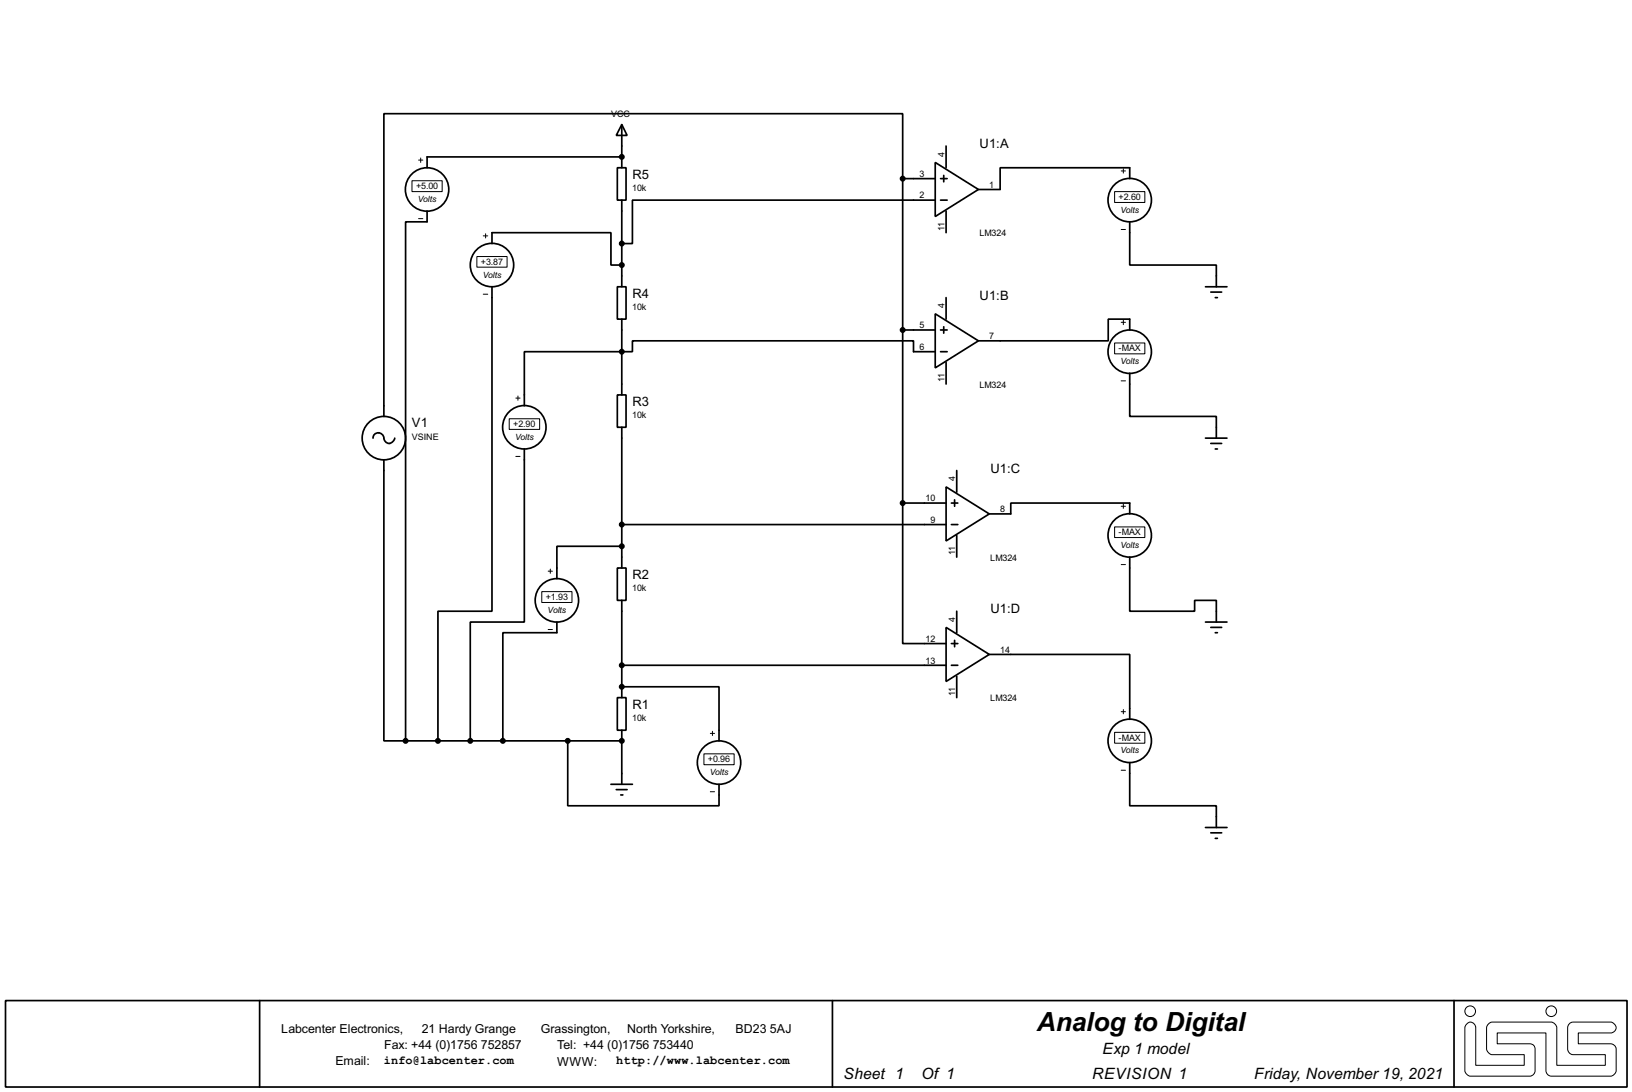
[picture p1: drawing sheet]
<svg xmlns="http://www.w3.org/2000/svg" width="383mm" height="256mm" viewBox="0 0 383 256" stroke-linecap="round" stroke-linejoin="round" font-family="sans-serif">
<g fill="none" stroke="#000" stroke-width=".4">
<path d="M145.1 39.4h2v7.6h-2zM146.1 29.3l1.3 2.5h-2.6zM146.1 29.3v10.1M146.1 36.9h-45.7v2.5M219.8 38.2l10.1 6.3-10.1 6.4zM222.3 34.3v5.1M100.4 49.6v2.5h-5.1v121.9M115.6 57.2v-2.5h28v7.6h2.5M146.1 47v20.4M212.1 42v-15.3h-121.9v71.1M212.1 42h7.7M212.1 42v76.2"/>
<path d="M219.8 47h-71.2v10.2h-2.5M221 42h1.6M221 47h1.6M221.8 41.2v1.5M222.3 49.6v5.1M265.5 42v-2.6h-30.5v5.1h-5.1M265.5 52.1v10.2h20.3v5.1M115.6 67.4v76.2h-12.7v30.4M145.1 67.4h2v7.6h-2zM146.1 75v17.8M212.1 77.5h7.7M219.8 73.7l10.1 6.4-10.1 6.3z"/>
<path d="M221 77.5h1.6M221.8 76.8v1.5M222.3 69.9v5.1M265.5 77.5v-2.5h-5.1v5.1h-30.5M283.3 67.4h5M284.5 68.6h2.6M285.6 69.9h.5M145.1 92.8h2v7.6h-2zM219.8 82.6h-5.1v-2.5h-66.1v2.5h-25.4v12.7M221 82.6h1.6M222.3 85.1v5.1M265.5 87.7v10.1h20.3v5.1"/>
<path d="M87.7 102.9a1.32 1.32 0 0 1 1.4-1.2 1.32 1.32 0 0 1 1.2 1.5 1.27 1.27 0 0 0 1.3 .9 1.27 1.27 0 0 0 1.2-1.2M90.2 108v66h5.1M123.2 105.5v40.6h-12.7v27.9M146.1 100.4v33M212.1 118.2v33h10.2M212.1 118.2h10.2M222.3 114.4l10.2 6.3-10.2 6.4zM223.6 118.2h1.5M224.3 117.4v1.5M224.8 110.5v5.1M283.3 102.9h5M284.5 104.2h2.6"/>
<path d="M285.6 105.5h.5M145.1 133.4h2v7.6h-2zM146.1 128.3h-15.2v7.6M146.1 123.2h76.2M223.6 123.2h1.5M224.8 125.8v5.1M232.5 120.7h5v-2.5h28v2.5M265.5 130.9v12.7h15.2v-2.6h5.1v5.1M130.9 146.1v2.5h-12.7v25.4M146.1 141v22.9M146.1 156.3h76.2M222.3 147.4l10.2 6.3-10.2 6.4z"/>
<path d="M223.6 156.3h1.5M223.6 151.2h1.5M224.3 150.4v1.5M224.8 143.6v5M224.8 158.8v5.1M232.5 153.7h33v15.3M283.3 146.1h5M284.5 147.4h2.6M285.6 148.6h.5M95.3 174h50.8M133.4 174v15.3h35.6v-5.1M145.1 163.9h2v7.6h-2z"/>
<path d="M146.1 161.3h22.9v12.7M146.1 171.5v12.7M265.5 179.1v10.2h20.3v5.1M143.6 184.2h5M144.8 185.5h2.6M145.9 186.7h.5M283.3 194.4h5M284.5 195.6h2.6M285.6 196.9h.5M1.3 235h381v20.3h-381zM61 235v20.3M195.6 235v20.3"/>
<path d="M341.7 235v20.3"/>
<circle cx="100.3" cy="44.5" r="5.1"/>
<circle cx="265.4" cy="47" r="5.1"/>
<circle cx="115.6" cy="62.3" r="5.1"/>
<circle cx="265.4" cy="82.6" r="5.1"/>
<circle cx="90.2" cy="102.9" r="5.1"/>
<circle cx="123.2" cy="100.4" r="5.1"/>
<circle cx="265.4" cy="125.8" r="5.1"/>
<circle cx="130.8" cy="141" r="5.1"/>
<circle cx="168.9" cy="179.1" r="5.1"/>
<circle cx="265.4" cy="174" r="5.1"/>
</g>
<g fill="none" stroke="#000" stroke-width=".23">
<path d="M98.4 37.6h1M98.9 37.1v1.1M264 39.7v1M96.8 42.5h7.1v2.5h-7.1zM98.4 51.4h1M113.6 55.4h1M114.1 54.9v1M261.9 45h7.1v2.6h-7.1zM263.5 40.2h1M263.5 53.9h1M112.1 60.3h7.1v2.5h-7.1zM113.6 69.1h1"/>
<path d="M263.5 75.7h1M264 75.2v1.1M119.7 98.4h7.1v2.5h-7.1zM121.2 93.5h1M121.7 93v1M261.9 80.6h7.1v2.5h-7.1zM263.5 89.5h1M121.2 107.2h1M263.5 118.9h1M264 118.4v1M127.3 139h7.1v2.5h-7.1zM128.8 134.2h1"/>
<path d="M129.3 133.7v1M261.9 123.8h7.1v2.5h-7.1zM263.5 132.6h1M128.8 147.9h1M165.4 177.1h7.1v2.5h-7.1zM166.9 172.3h1M167.4 171.8v1M261.9 172h7.1v2.6h-7.1zM263.5 167.2h1M264 166.7v1M166.9 186h1M263.5 180.9h1"/>
<path d="M344.8 240.3a1.2 1.2 0 0 1 1.3-.1 1.2 1.2 0 0 1 .7 1.2v8.8h11.4v-2.5h-7.6a1.64 1.64 0 0 1-1.3-1.3v-5a1.59 1.59 0 0 1 1.3-1.3h13.9a1.58 1.58 0 0 1 1.3 1.3v8.8h11.4v-2.5h-7.6a1.36 1.36 0 0 1-1.2-1.3v-5a1.36 1.36 0 0 1 1.2-1.3h8.9a1.28 1.28 0 0 1 1.3 1.2 1.28 1.28 0 0 1-1.3 1.3h-7.6v2.6h7.6a1.35 1.35 0 0 1 1.3 1.2v5.1a1.59 1.59 0 0 1-1.3 1.3h-14a1.33 1.33 0 0 1-1.2-1.3v-8.9h-11.5v2.6h7.7a1.18 1.18 0 0 1 1.2 1.2v5.1a1.35 1.35 0 0 1-1.2 1.3h-14a1.59 1.59 0 0 1-1.3-1.3v-10.1z"/>
<circle cx="345.4" cy="237.5" r="1.25"/>
<circle cx="364.5" cy="237.5" r="1.25"/>
</g>
<g fill="#000">
<circle cx="146.1" cy="36.9" r=".2"/>
<circle cx="146.1" cy="174" r=".2"/>
<circle cx="146.1" cy="161.3" r=".2"/>
</g>
<g fill="#000" stroke="#000" stroke-width=".4">
<circle cx="146.1" cy="36.9" r=".5"/>
<circle cx="146.1" cy="57.2" r=".5"/>
<circle cx="212.1" cy="42" r=".5"/>
<circle cx="146.1" cy="62.3" r=".5"/>
<circle cx="212.1" cy="77.5" r=".5"/>
<circle cx="146.1" cy="82.6" r=".5"/>
<circle cx="212.1" cy="118.2" r=".5"/>
<circle cx="146.1" cy="128.3" r=".5"/>
<circle cx="146.1" cy="123.2" r=".5"/>
<circle cx="146.1" cy="156.3" r=".5"/>
<circle cx="95.3" cy="174" r=".5"/>
<circle cx="102.9" cy="174" r=".5"/>
<circle cx="110.5" cy="174" r=".5"/>
<circle cx="118.1" cy="174" r=".5"/>
<circle cx="133.4" cy="174" r=".5"/>
<circle cx="146.1" cy="174" r=".5"/>
<circle cx="146.1" cy="161.3" r=".5"/>
</g>
<text font-size="7" x="243.6" y="242.2">Analog to Digital</text>
<g font-size="4.1">
<text x="259.1" y="247.6">Exp 1 model</text>
<text x="198.2" y="253.5">Sheet 1</text>
<text x="216.5" y="253.5">Of 1</text>
<text x="256.6" y="253.5">REVISION 1</text>
<text x="294.7" y="253.5">Friday, November19, 2021</text>
</g>
<g font-size="3.4">
<text x="230.2" y="34.8">U1:A</text>
<text x="148.6" y="42">R5</text>
<text x="148.6" y="69.9">R4</text>
<text x="230.2" y="70.4">U1:B</text>
<text x="148.6" y="95.3">R3</text>
<text x="96.8" y="100.4">V1</text>
<text x="232.7" y="111">U1:C</text>
<text x="148.6" y="136">R2</text>
<text x="232.7" y="144">U1:D</text>
<text x="148.6" y="166.4">R1</text>
</g>
<g font-size="3.3">
<text x="66.1" y="242.7">Labcenter Electronics,</text>
<text x="99.1" y="242.7">21 Hardy Grange</text>
<text x="127.1" y="242.7">Grassington,</text>
<text x="147.4" y="242.7">North Yorkshire,</text>
<text x="172.8" y="242.7">BD23</text>
<text x="180.9" y="242.7">5AJ</text>
<text x="78.8" y="250.1">Email:</text>
<text x="90.2" y="246.5">Fax: +44 (0)1756</text>
<text x="113" y="246.5">752857</text>
<text x="130.9" y="246.5">Tel: +44 (0)1756</text>
<text x="130.9" y="250.3">WWW:</text>
<text x="153.4" y="246.5">753440</text>
</g>
<g font-size="3.2">
<text x="90.2" y="250">info@labcenter.com</text>
<text x="144.8" y="250">http://www.labcenter.com</text>
</g>
<g font-size="2.4">
<text x="143.6" y="27.4">VCC</text>
<text x="216.1" y="41.6">3</text>
<text x="221.9" y="36.8" transform="rotate(-90 221.9 36.8)">4</text>
<text x="97.8" y="44.4">+5.00</text>
<text x="148.6" y="44.9">10k</text>
<text x="216.1" y="46.6">2</text>
<text x="232.5" y="44.1">1</text>
<text x="262.9" y="46.9">+2.60</text>
<text x="221.9" y="54.2" transform="rotate(-90 221.9 54.2)">11</text>
<text x="230.1" y="55.4">LM324</text>
<text x="113" y="62.2">+3.87</text>
<text x="148.6" y="72.9">10k</text>
<text x="216.1" y="77.1">5</text>
<text x="221.9" y="72.4" transform="rotate(-90 221.9 72.4)">4</text>
<text x="216.1" y="82.2">6</text>
<text x="232.5" y="79.7">7</text>
<text x="262.9" y="82.5">-MAX</text>
<text x="221.9" y="89.8" transform="rotate(-90 221.9 89.8)">11</text>
<text x="230.1" y="91.1">LM324</text>
<text x="120.6" y="100.3">+2.90</text>
<text x="148.6" y="98.2">10k</text>
<text x="96.8" y="103.4">VSINE</text>
<text x="224.4" y="113" transform="rotate(-90 224.4 113)">4</text>
<text x="217.5" y="117.8">10</text>
<text x="218.6" y="122.8">9</text>
<text x="235" y="120.3">8</text>
<text x="262.9" y="125.7">-MAX</text>
<text x="224.4" y="130.5" transform="rotate(-90 224.4 130.5)">11</text>
<text x="232.7" y="131.7">LM324</text>
<text x="128.3" y="141">+1.93</text>
<text x="148.6" y="138.9">10k</text>
<text x="224.4" y="146.1" transform="rotate(-90 224.4 146.1)">4</text>
<text x="217.5" y="150.8">12</text>
<text x="217.5" y="155.9">13</text>
<text x="235" y="153.3">14</text>
<text x="224.4" y="163.4" transform="rotate(-90 224.4 163.4)">11</text>
<text x="232.7" y="164.7">LM324</text>
<text x="148.6" y="169.4">10k</text>
<text x="262.9" y="174">-MAX</text>
<text x="166.4" y="179.1">+0.96</text>
</g>
<g font-size="2.3">
<text x="98.2" y="47.4">Volts</text>
<text x="263.3" y="50">Volts</text>
<text x="113.4" y="65.2">Volts</text>
<text x="263.3" y="85.5">Volts</text>
<text x="121" y="103.3">Volts</text>
<text x="263.3" y="128.7">Volts</text>
<text x="128.7" y="144">Volts</text>
<text x="263.3" y="177">Volts</text>
<text x="166.8" y="182">Volts</text>
</g>
</svg>
